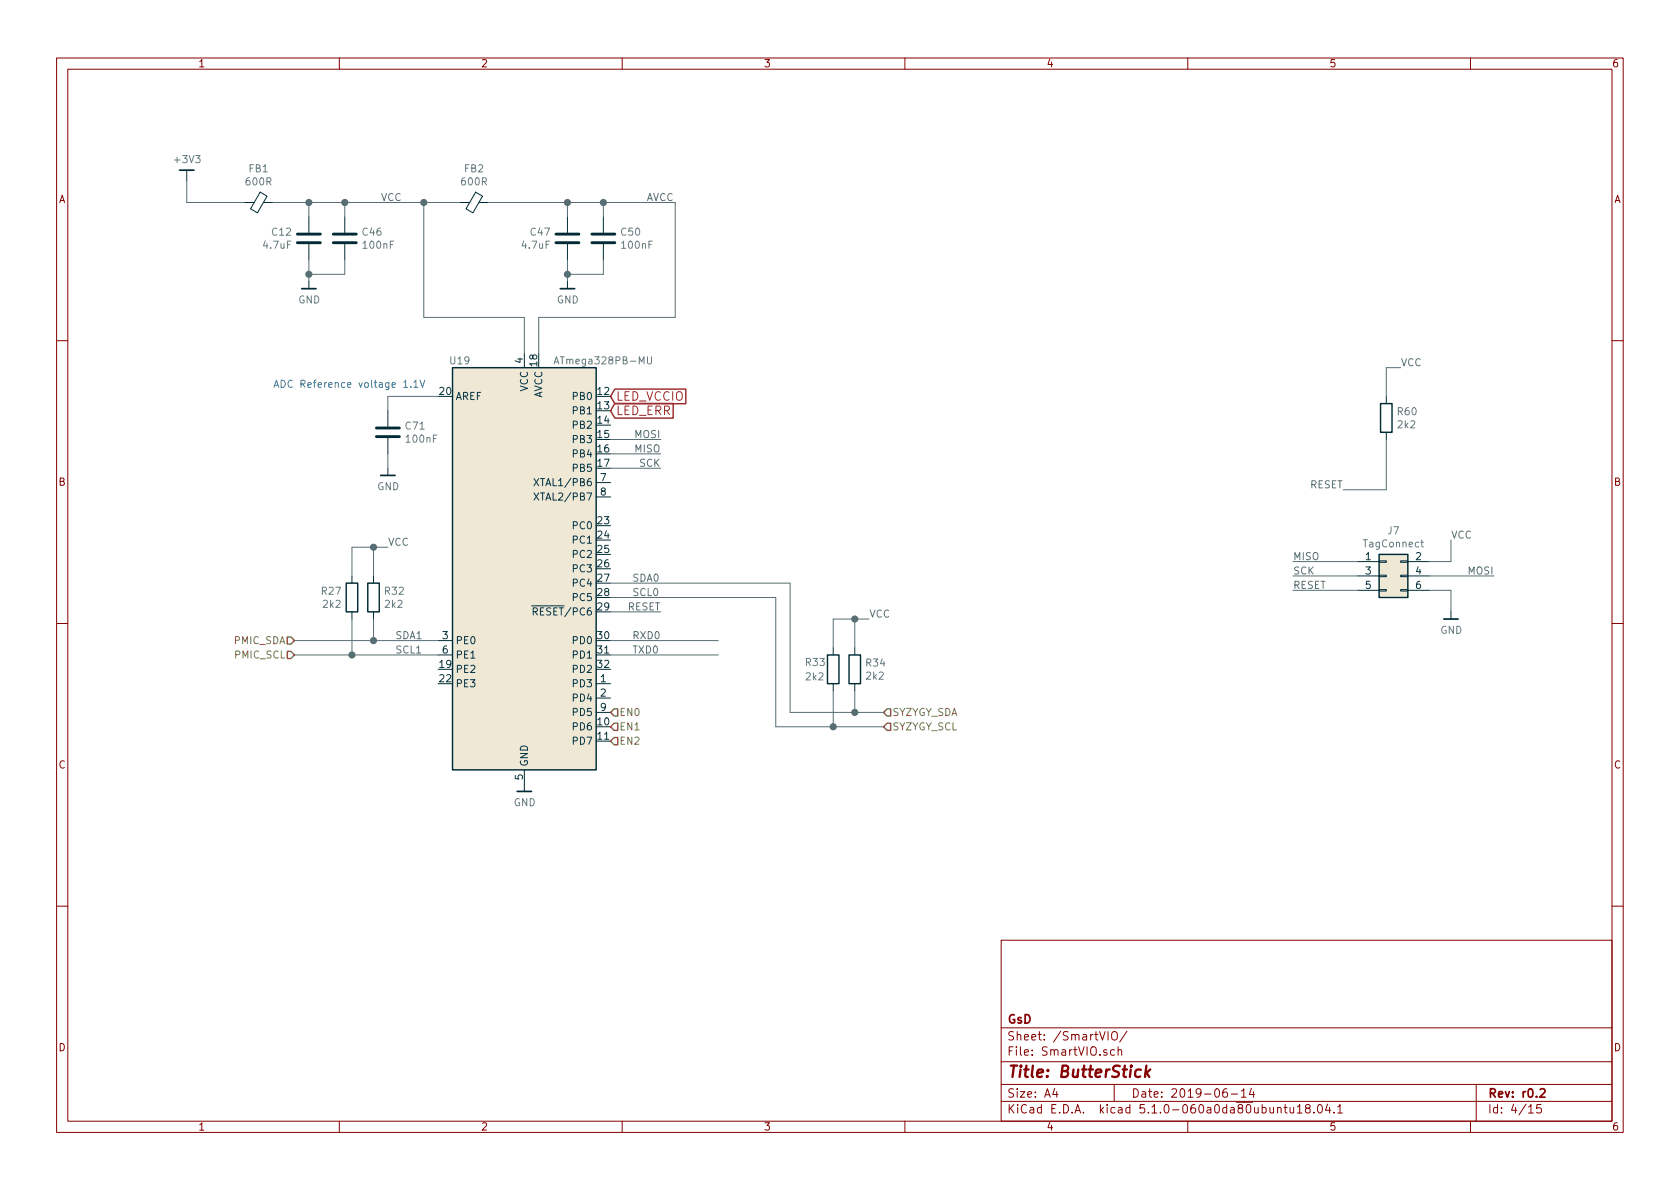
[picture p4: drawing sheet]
EESchema Schematic File Version 4
LIBS:ButterStick-cache
EELAYER 29 0
EELAYER END
$Descr A4 11693 8268
encoding utf-8
Sheet 4 15
Title "ButterStick"
Date "2019-06-14"
Rev "r0.2"
Comp "GsD"
Comment1 ""
Comment2 ""
Comment3 ""
Comment4 ""
$EndDescr
$Comp
L MCU_Microchip_ATmega:ATmega328PB-MU U19
U 1 1
P 3650 3950
F 0 "U19" H 3200 5400 50  0000 C CNN
F 1 "ATmega328PB-MU" H 4200 5400 50  0000 C CNN
F 2 "Package_DFN_QFN:QFN-32-1EP_5x5mm_P0.5mm_EP3.1x3.1mm" H 3650 3950 50  0001 C CIN
F 3 "http://ww1.microchip.com/downloads/en/DeviceDoc/40001906C.pdf" H 3650 3950 50  0001 C CNN
F 4 "Microchip Technology" H 0   0   50  0001 C CNN "MFG"
F 5 "ATMEGA328PB-MUR" H 0   0   50  0001 C CNN "PN"
	1    3650 3950
	1    0    0    -1  
$EndComp
$Comp
L gkl_power:+3V3 #PWR0224
U 1 1
P 1300 1250
F 0 "#PWR0224" H 1300 1100 50  0001 C CNN
F 1 "+3V3" H 1303 1401 50  0000 C CNN
F 2 "" H 1300 1250 50  0001 C CNN
F 3 "" H 1300 1250 50  0001 C CNN
	1    1300 1250
	1    0    0    -1  
$EndComp
$Comp
L Device:Ferrite_Bead_Small FB1
U 1 1
P 1800 1400
F 0 "FB1" V 1563 1400 50  0000 C CNN
F 1 "600R" V 1654 1400 50  0000 C CNN
F 2 "pkl_dipol:L_0402" V 1730 1400 50  0001 C CNN
F 3 "~" H 1800 1400 50  0001 C CNN
F 4 "Samsung Electro-Mechanics" H 0   0   50  0001 C CNN "Mfg"
F 5 "CIM05U601NC" H 0   0   50  0001 C CNN "PN"
	1    1800 1400
	0    1    1    0   
$EndComp
$Comp
L Device:Ferrite_Bead_Small FB2
U 1 1
P 3300 1400
F 0 "FB2" V 3063 1400 50  0000 C CNN
F 1 "600R" V 3154 1400 50  0000 C CNN
F 2 "pkl_dipol:L_0402" V 3230 1400 50  0001 C CNN
F 3 "~" H 3300 1400 50  0001 C CNN
F 4 "Samsung Electro-Mechanics" H 0   0   50  0001 C CNN "Mfg"
F 5 "CIM05U601NC" H 0   0   50  0001 C CNN "PN"
	1    3300 1400
	0    1    1    0   
$EndComp
Wire Wire Line
	1300 1250 1300 1400
Wire Wire Line
	1300 1400 1700 1400
$Comp
L gkl_power:GND #PWR0225
U 1 1
P 3650 5450
F 0 "#PWR0225" H 3650 5200 50  0001 C CNN
F 1 "GND" H 3653 5324 50  0000 C CNN
F 2 "" H 3550 5100 50  0001 C CNN
F 3 "" H 3650 5450 50  0001 C CNN
	1    3650 5450
	1    0    0    -1  
$EndComp
Text Label 4400 4050 0    50   ~ 0
SDA0
Text Label 4400 4150 0    50   ~ 0
SCL0
Wire Wire Line
	3050 4450 2600 4450
Wire Wire Line
	4250 4450 5000 4450
Wire Wire Line
	4250 4550 5000 4550
Text Label 4400 4450 0    50   ~ 0
RXD0
Text Label 4400 4550 0    50   ~ 0
TXD0
Text Notes 1900 2700 0    50   ~ 0
ADC Reference voltage 1.1V
Text HLabel 6150 4950 2    50   Input ~ 0
SYZYGY_SDA
Text HLabel 6150 5050 2    50   Input ~ 0
SYZYGY_SCL
$Comp
L Device:R R32
U 1 1
P 2600 4150
F 0 "R32" H 2670 4196 50  0000 L CNN
F 1 "2k2" H 2670 4105 50  0000 L CNN
F 2 "pkl_dipol:R_0402" V 2530 4150 50  0001 C CNN
F 3 "~" H 2600 4150 50  0001 C CNN
F 4 "Stackpole Electronics Inc" H 0   0   50  0001 C CNN "Mfg"
F 5 "RMCF0402FT2K20" H 0   0   50  0001 C CNN "PN"
	1    2600 4150
	1    0    0    -1  
$EndComp
$Comp
L Device:R R27
U 1 1
P 2450 4150
F 0 "R27" H 2381 4196 50  0000 R CNN
F 1 "2k2" H 2381 4105 50  0000 R CNN
F 2 "pkl_dipol:R_0402" V 2380 4150 50  0001 C CNN
F 3 "~" H 2450 4150 50  0001 C CNN
F 4 "Stackpole Electronics Inc" H 0   0   50  0001 C CNN "Mfg"
F 5 "RMCF0402FT2K20" H 0   0   50  0001 C CNN "PN"
	1    2450 4150
	1    0    0    -1  
$EndComp
$Comp
L Device:C C12
U 1 1
P 2150 1650
F 0 "C12" H 2036 1696 50  0000 R CNN
F 1 "4.7uF" H 2036 1605 50  0000 R CNN
F 2 "pkl_dipol:C_0603" H 2188 1500 50  0001 C CNN
F 3 "~" H 2150 1650 50  0001 C CNN
F 4 "Samsung Electro-Mechanics" H 0   0   50  0001 C CNN "Mfg"
F 5 "CL10A475KP8NNNC" H 0   0   50  0001 C CNN "PN"
	1    2150 1650
	1    0    0    -1  
$EndComp
$Comp
L Device:C C46
U 1 1
P 2400 1650
F 0 "C46" H 2515 1696 50  0000 L CNN
F 1 "100nF" H 2515 1605 50  0000 L CNN
F 2 "pkl_dipol:C_0402" H 2438 1500 50  0001 C CNN
F 3 "~" H 2400 1650 50  0001 C CNN
F 4 "Samsung Electro-Mechanics" H -100 0   50  0001 C CNN "Mfg"
F 5 "CL05B104KP5NNNC" H -100 0   50  0001 C CNN "PN"
	1    2400 1650
	1    0    0    -1  
$EndComp
$Comp
L Device:C C47
U 1 1
P 3950 1650
F 0 "C47" H 3836 1696 50  0000 R CNN
F 1 "4.7uF" H 3836 1605 50  0000 R CNN
F 2 "pkl_dipol:C_0603" H 3988 1500 50  0001 C CNN
F 3 "~" H 3950 1650 50  0001 C CNN
F 4 "Samsung Electro-Mechanics" H 0   0   50  0001 C CNN "Mfg"
F 5 "CL10A475KP8NNNC" H 0   0   50  0001 C CNN "PN"
	1    3950 1650
	1    0    0    -1  
$EndComp
$Comp
L Device:C C50
U 1 1
P 4200 1650
F 0 "C50" H 4315 1696 50  0000 L CNN
F 1 "100nF" H 4315 1605 50  0000 L CNN
F 2 "pkl_dipol:C_0402" H 4238 1500 50  0001 C CNN
F 3 "~" H 4200 1650 50  0001 C CNN
F 4 "Samsung Electro-Mechanics" H -100 0   50  0001 C CNN "Mfg"
F 5 "CL05B104KP5NNNC" H -100 0   50  0001 C CNN "PN"
	1    4200 1650
	1    0    0    -1  
$EndComp
Wire Wire Line
	1900 1400 2150 1400
Wire Wire Line
	2400 1500 2400 1400
Connection ~ 2400 1400
Wire Wire Line
	2400 1400 2950 1400
Wire Wire Line
	2150 1500 2150 1400
Connection ~ 2150 1400
Wire Wire Line
	2150 1400 2400 1400
Wire Wire Line
	2150 1800 2150 1900
Wire Wire Line
	2400 1800 2400 1900
Wire Wire Line
	2400 1900 2150 1900
Connection ~ 2150 1900
Wire Wire Line
	2150 1900 2150 1950
Wire Wire Line
	3400 1400 3950 1400
Wire Wire Line
	3950 1400 3950 1500
Wire Wire Line
	3950 1400 4200 1400
Wire Wire Line
	4200 1400 4200 1500
Connection ~ 3950 1400
Wire Wire Line
	4200 1800 4200 1900
Wire Wire Line
	4200 1900 3950 1900
Wire Wire Line
	3950 1900 3950 1800
Wire Wire Line
	3950 1900 3950 1950
Connection ~ 3950 1900
$Comp
L gkl_power:GND #PWR0108
U 1 1
P 2150 1950
F 0 "#PWR0108" H 2150 1700 50  0001 C CNN
F 1 "GND" H 2153 1824 50  0000 C CNN
F 2 "" H 2050 1600 50  0001 C CNN
F 3 "" H 2150 1950 50  0001 C CNN
	1    2150 1950
	1    0    0    -1  
$EndComp
$Comp
L gkl_power:GND #PWR0218
U 1 1
P 3950 1950
F 0 "#PWR0218" H 3950 1700 50  0001 C CNN
F 1 "GND" H 3953 1824 50  0000 C CNN
F 2 "" H 3850 1600 50  0001 C CNN
F 3 "" H 3950 1950 50  0001 C CNN
	1    3950 1950
	1    0    0    -1  
$EndComp
Wire Wire Line
	3750 2450 3750 2200
Wire Wire Line
	3750 2200 4700 2200
Wire Wire Line
	4700 2200 4700 1400
Wire Wire Line
	4700 1400 4200 1400
Connection ~ 4200 1400
Wire Wire Line
	3650 2450 3650 2200
Wire Wire Line
	3650 2200 2950 2200
Wire Wire Line
	2950 2200 2950 1400
Connection ~ 2950 1400
Wire Wire Line
	2950 1400 3200 1400
Text Label 2650 1400 0    50   ~ 0
VCC
Text Label 4500 1400 0    50   ~ 0
AVCC
Text Label 2700 3800 0    50   ~ 0
VCC
Wire Wire Line
	2450 4000 2450 3800
Wire Wire Line
	2450 3800 2600 3800
Wire Wire Line
	2600 4000 2600 3800
Connection ~ 2600 3800
Wire Wire Line
	2600 3800 2700 3800
Wire Wire Line
	2600 4300 2600 4450
Connection ~ 2600 4450
Wire Wire Line
	2450 4300 2450 4550
Connection ~ 2450 4550
Wire Wire Line
	2450 4550 3050 4550
$Comp
L Device:R R34
U 1 1
P 5950 4650
F 0 "R34" H 6020 4696 50  0000 L CNN
F 1 "2k2" H 6020 4605 50  0000 L CNN
F 2 "pkl_dipol:R_0402" V 5880 4650 50  0001 C CNN
F 3 "~" H 5950 4650 50  0001 C CNN
F 4 "Stackpole Electronics Inc" H 0   0   50  0001 C CNN "Mfg"
F 5 "RMCF0402FT2K20" H 0   0   50  0001 C CNN "PN"
	1    5950 4650
	1    0    0    -1  
$EndComp
$Comp
L Device:R R33
U 1 1
P 5800 4650
F 0 "R33" H 5600 4700 50  0000 L CNN
F 1 "2k2" H 5600 4600 50  0000 L CNN
F 2 "pkl_dipol:R_0402" V 5730 4650 50  0001 C CNN
F 3 "~" H 5800 4650 50  0001 C CNN
F 4 "Stackpole Electronics Inc" H 0   0   50  0001 C CNN "Mfg"
F 5 "RMCF0402FT2K20" H 0   0   50  0001 C CNN "PN"
	1    5800 4650
	1    0    0    -1  
$EndComp
Text Label 6050 4300 0    50   ~ 0
VCC
Wire Wire Line
	5800 4500 5800 4300
Wire Wire Line
	5800 4300 5950 4300
Wire Wire Line
	5950 4500 5950 4300
Connection ~ 5950 4300
Wire Wire Line
	5950 4300 6050 4300
Wire Wire Line
	5950 4800 5950 4950
Wire Wire Line
	5800 4800 5800 5050
Wire Wire Line
	5500 4050 5500 4950
Wire Wire Line
	5500 4950 5950 4950
Wire Wire Line
	4250 4050 5500 4050
Wire Wire Line
	6150 4950 5950 4950
Connection ~ 5950 4950
Wire Wire Line
	6150 5050 5800 5050
Wire Wire Line
	5800 5050 5400 5050
Wire Wire Line
	5400 5050 5400 4150
Wire Wire Line
	4250 4150 5400 4150
Connection ~ 5800 5050
Text GLabel 4250 2750 2    60   Input ~ 0
LED_VCCIO
Text GLabel 4250 2850 2    60   Input ~ 0
LED_ERR
Text HLabel 4250 4950 2    50   Input ~ 0
EN0
Text HLabel 4250 5050 2    50   Input ~ 0
EN1
Text HLabel 4250 5150 2    50   Input ~ 0
EN2
$Comp
L Device:C C71
U 1 1
P 2700 3000
F 0 "C71" H 2815 3046 50  0000 L CNN
F 1 "100nF" H 2815 2955 50  0000 L CNN
F 2 "pkl_dipol:C_0402" H 2738 2850 50  0001 C CNN
F 3 "~" H 2700 3000 50  0001 C CNN
F 4 "Samsung Electro-Mechanics" H 0   0   50  0001 C CNN "Mfg"
F 5 "CL05B104KP5NNNC" H 0   0   50  0001 C CNN "PN"
	1    2700 3000
	1    0    0    -1  
$EndComp
$Comp
L gkl_power:GND #PWR0269
U 1 1
P 2700 3250
F 0 "#PWR0269" H 2700 3000 50  0001 C CNN
F 1 "GND" H 2703 3124 50  0000 C CNN
F 2 "" H 2600 2900 50  0001 C CNN
F 3 "" H 2700 3250 50  0001 C CNN
	1    2700 3250
	1    0    0    -1  
$EndComp
Wire Wire Line
	2700 3250 2700 3150
Wire Wire Line
	2700 2850 2700 2750
Wire Wire Line
	2700 2750 3050 2750
Wire Wire Line
	4250 3250 4600 3250
Text Label 4600 3250 2    50   ~ 0
SCK
Wire Wire Line
	4250 3150 4600 3150
Text Label 4600 3150 2    50   ~ 0
MISO
Wire Wire Line
	4250 3050 4600 3050
Text Label 4600 3050 2    50   ~ 0
MOSI
Wire Wire Line
	4250 4250 4600 4250
Text Label 4600 4250 2    50   ~ 0
RESET
$Comp
L Connector_Generic:Conn_02x03_Odd_Even J7
U 1 1
P 9650 4000
F 0 "J7" H 9700 4317 50  0000 C CNN
F 1 "TagConnect" H 9700 4226 50  0000 C CNN
F 2 "pkl_tag_connect:TC2030-NL_SMALL" H 9650 4000 50  0001 C CNN
F 3 "~" H 9650 4000 50  0001 C CNN
	1    9650 4000
	1    0    0    -1  
$EndComp
Wire Wire Line
	9450 3900 9000 3900
Wire Wire Line
	9450 4000 9000 4000
Wire Wire Line
	9450 4100 9000 4100
Wire Wire Line
	10100 3900 9950 3900
Wire Wire Line
	10400 4000 9950 4000
Wire Wire Line
	10100 4100 9950 4100
Wire Wire Line
	10100 3900 10100 3750
Wire Wire Line
	10100 4100 10100 4250
$Comp
L gkl_power:GND #PWR0271
U 1 1
P 10100 4250
F 0 "#PWR0271" H 10100 4000 50  0001 C CNN
F 1 "GND" H 10103 4124 50  0000 C CNN
F 2 "" H 10000 3900 50  0001 C CNN
F 3 "" H 10100 4250 50  0001 C CNN
	1    10100 4250
	1    0    0    -1  
$EndComp
Text Label 10100 3750 0    50   ~ 0
VCC
Text Label 9000 4100 0    50   ~ 0
RESET
Text Label 9000 4000 0    50   ~ 0
SCK
Text Label 9000 3900 0    50   ~ 0
MISO
Text Label 10400 4000 2    50   ~ 0
MOSI
Text Label 9350 3400 2    50   ~ 0
RESET
Wire Wire Line
	9350 3400 9650 3400
Wire Wire Line
	9650 3400 9650 3050
$Comp
L Device:R R60
U 1 1
P 9650 2900
F 0 "R60" H 9720 2946 50  0000 L CNN
F 1 "2k2" H 9720 2855 50  0000 L CNN
F 2 "pkl_dipol:R_0402" V 9580 2900 50  0001 C CNN
F 3 "~" H 9650 2900 50  0001 C CNN
F 4 "Stackpole Electronics Inc" H 0   0   50  0001 C CNN "Mfg"
F 5 "RMCF0402FT2K20" H 0   0   50  0001 C CNN "PN"
	1    9650 2900
	1    0    0    -1  
$EndComp
Text Label 9750 2550 0    50   ~ 0
VCC
Wire Wire Line
	9650 2750 9650 2550
Wire Wire Line
	9650 2550 9750 2550
Wire Wire Line
	2050 4450 2600 4450
Wire Wire Line
	2050 4550 2450 4550
Text HLabel 2050 4550 0    50   Input ~ 0
PMIC_SCL
Text HLabel 2050 4450 0    50   Input ~ 0
PMIC_SDA
Text Label 2750 4550 0    50   ~ 0
SCL1
Text Label 2750 4450 0    50   ~ 0
SDA1
$EndSCHEMATC
